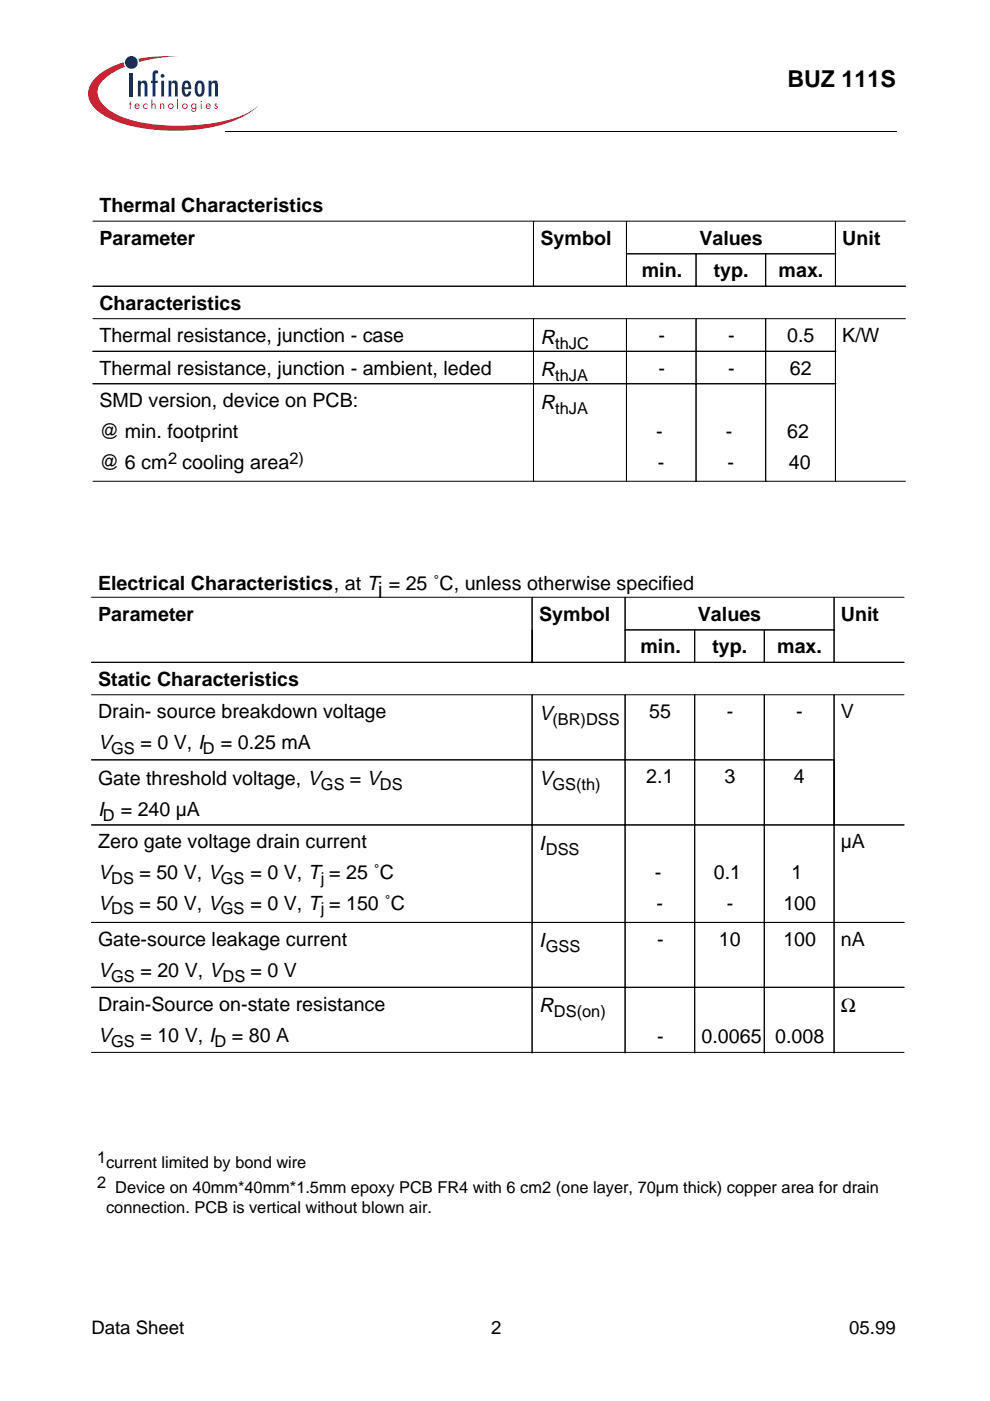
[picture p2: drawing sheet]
<svg xmlns="http://www.w3.org/2000/svg" width="210mm" height="297mm" viewBox="0 0 210 297" stroke-linecap="round" stroke-linejoin="round" font-family="sans-serif">
<g fill="#c82434">
<path d="M27.5 21.5h.2v.5h.2v.1h-.2v1h-.2v-1h-.1z"/>
<path d="M30.5 22.1l.6-.1h.2v.3a.41 .41 0 0 0-.7-.1 .41 .41 0 0 0 .1 .6 .41 .41 0 0 0 .6-.1v.3a.6 .6 0 0 1-.8-.1 .6 .6 0 0 1 0-.8z"/>
<path d="M32.1 21.1h.2v1l.3-.2 .4 .3v.9h-.2v-.8l-.2-.2-.3 .2v.8h-.2z"/>
<path d="M33.9 22h.2v.1l.3-.2 .3 .1 .1 1.1h-.2v-.8l-.2-.2-.3 .2v.8h-.2z"/>
<path d="M37.6 21.1h.2v2h-.2z"/>
<path d="M45.5 22.1a.33 .33 0 0 1 .6 0h-.4v.2a.4 .4 0 0 1 .5 .4 .4 .4 0 0 1-.3 .4 .4 .4 0 0 1-.5-.3l.5 .1v-.3a.4 .4 0 0 1-.4-.5z"/>
<path d="M29.3 12.4a35.9 35.9 0 0 1 8.6-.4 31.2 31.2 0 0 0-8.4 1.1z"/>
<path d="M20.3 16.4a14.5 14.5 0 0 1 5.9-3.2l.3 1a9.8 9.8 0 0 0-5.6 4.3 4 4 0 0 0 1.6 4.3 20.3 20.3 0 0 0 11.2 3.7 39 39 0 0 0 18.3-2.3l2.6-1.7a19.1 19.1 0 0 1-10.1 4.6 40.7 40.7 0 0 1-19.8-1.4 9.9 9.9 0 0 1-5.6-4.2 4.3 4.3 0 0 1 1.2-5.1z"/>
<path d="M28.8 22.3l.3-.2 .3 .3h-.7zM28.7 22.1a.59 .59 0 0 0 0 .9 .59 .59 0 0 0 .9-.2l-.2-.1-.2 .2a.37 .37 0 0 1-.5-.3h.9a.54 .54 0 0 0-.3-.6 .54 .54 0 0 0-.6 .1z"/>
<path d="M35.8 22.5a.41 .41 0 0 1 .8 0 .41 .41 0 0 1-.8 0zM35.6 22.5a.6 .6 0 0 0 1.2 0 .6 .6 0 0 0-1.2 0z"/>
<path d="M38.8 22.5a.41 .41 0 0 1 .8 0 .41 .41 0 0 1-.8 0zM38.6 22.5a.6 .6 0 0 0 1.2 0 .6 .6 0 0 0-1.2 0z"/>
<path d="M40.7 22.5a.4 .4 0 0 1 .8 0 .4 .4 0 0 1-.8 0zM40.6 22.1a.57 .57 0 0 0 0 .8 .57 .57 0 0 0 .8 0 .44 .44 0 0 1-.1 .5 .44 .44 0 0 1-.4 .1l-.2-.3h-.2a.56 .56 0 0 0 .7 .5 .56 .56 0 0 0 .4-.7v-1h-.2v.1l-.4-.2z"/>
<path d="M42.6 22h.2v1.1h-.2zM42.5 21.5a.15 .15 0 0 1 .3 0 .15 .15 0 0 1-.3 0z"/>
<path d="M43.9 22.3l.3-.2 .3 .3h-.7zM43.8 22.1a.59 .59 0 0 0 0 .9 .59 .59 0 0 0 .9-.2l-.2-.1-.2 .2a.37 .37 0 0 1-.5-.3h.9a.54 .54 0 0 0-.3-.6 .54 .54 0 0 0-.6 .1z"/>
</g>
<g fill="#18469d">
<path d="M27.5 15.4h.7v5.1h-.7z"/>
<path d="M29.2 17.1h.7v.4a.77 .77 0 0 1 1-.4 .77 .77 0 0 1 .3 1.1v2.3h-.6v-2.6l-.4-.3a.58 .58 0 0 0-.3 .8v2.1h-.7z"/>
<path d="M32.5 15.1l.6-.2 .4 .1v.6l-.3-.1-.2 .3v1.3h.5v.5h-.5v2.9h-.7v-2.9h-.3v-.5h.3v-1.4z"/>
<path d="M35.7 17.1h.6v.4a.77 .77 0 0 1 1.1-.4 .77 .77 0 0 1 .3 1.1v2.3h-.6v-2.6l-.4-.3a.58 .58 0 0 0-.4 .8v2.1h-.6z"/>
<path d="M44.2 17.1h.6v.4a.77 .77 0 0 1 1.1-.4 .77 .77 0 0 1 .3 1.1v2.3h-.6v-2.6l-.4-.3a.58 .58 0 0 0-.4 .8v2.1h-.6z"/>
<path d="M34.2 17.1h.6v3.4h-.6zM34.1 16.1a.42 .42 0 0 1 .8 0 .42 .42 0 0 1-.8 0z"/>
<path d="M39.3 17.7l.2-.1a.73 .73 0 0 1 .4 .9h-.7zM39.1 17.2a2.68 2.68 0 0 0 0 3.2 1 1 0 0 0 1-.1 1 1 0 0 0 .4-1h-.5l-.2 .6-.2 .1a.98 .98 0 0 1-.4-1.1l1.4-.1a1.54 1.54 0 0 0-1.1-1.8z"/>
<path d="M42.1 17.8l.2-.2a1.27 1.27 0 0 1 .5 1.5l-.2 .7-.3 .2a1.27 1.27 0 0 1-.4-1.5zM41.5 17.5l-.2 1.3a1.47 1.47 0 0 0 1 1.7 1.31 1.31 0 0 0 1.1-1.7 1.48 1.48 0 0 0-1.1-1.8l-.4 .2z"/>
<circle cx="27.9" cy="13.2" r="1.37"/>
</g>
<g fill="#000">
<path d="M47.8 27.8l.1 .1z" fill-rule="evenodd"/>
<path d="M190 27.8v.1z" fill-rule="evenodd"/>
</g>
<path d="M47.9 27.8h142.1" fill="none" stroke="#000" stroke-width=".21"/>
<path d="M15.1 40.4h179.1v233.6h-179.1z" fill-rule="evenodd" fill="#fff"/>
<path d="M15.1 40.4h179.1v233.6h-179.1z" fill="#fff"/>
<g fill="none" stroke="#000" stroke-width=".21">
<path d="M19.7 46.9h172.3M113.1 47v13.8M132.8 47v13.8M132.9 53.8h44.3M147.6 53.9v6.9M162.3 53.9v6.9M177.1 47v13.8M19.7 60.7h172.3M19.7 67.6h172.3M19.7 74.5h157.5M113.1 67.7v34.4M132.8 67.7v34.4"/>
<path d="M147.6 67.7v34.4M162.3 67.7v34.4M177.1 67.7v34.4M19.7 81.4h157.5M19.7 102h172.3M19.4 126.6h172.3M112.8 126.8v13.7M132.5 126.8v13.7M132.6 133.5h44.3M147.3 133.6v6.9M162 133.6v6.9M176.8 126.8v13.7"/>
<path d="M19.4 140.4h172.3M19.4 147.3h172.3M112.8 147.4v75.9M132.5 147.4v75.9M147.3 147.4v75.9M162 147.4v75.9M176.8 147.4v75.9M19.4 161.1h157.5M19.4 174.9h172.3M19.4 195.6h172.3M19.4 209.3h172.3M19.4 223.1h172.3"/>
</g>
<text font-size="4.9" x="166.9" y="18.5">BUZ 111S</text>
<g font-size="4.3">
<text x="114.6" y="72.9">R</text>
<text x="114.6" y="79.8">R</text>
<text x="114.6" y="86.7">R</text>
<text x="114.3" y="152.6">V</text>
<text x="20.8" y="158.9">V</text>
<text x="114.3" y="166.4">V</text>
<text x="20.8" y="173">I</text>
<text x="114.3" y="180.2">I</text>
<text x="20.8" y="186.4">V</text>
<text x="20.8" y="193">V</text>
<text x="114.3" y="200.9">I</text>
<text x="20.8" y="207.1">V</text>
<text x="114.3" y="214.7">R</text>
<text x="20.8" y="220.9">V</text>
</g>
<g font-size="4.2">
<text x="21.1" y="45">Thermal Characteristics</text>
<text x="21.1" y="51.9">Parameter</text>
<text x="114.6" y="51.9">Symbol</text>
<text x="148.3" y="51.9">Values</text>
<text x="178.6" y="51.9">Unit</text>
<text x="136.1" y="58.8">min.</text>
<text x="151.3" y="58.8">typ.</text>
<text x="165.1" y="58.8">max.</text>
<text x="21.1" y="65.6">Characteristics</text>
<text x="21.1" y="72.6">Thermal resistance, junction - case</text>
<text x="139.6" y="72.6">-</text>
<text x="154.4" y="72.6">-</text>
<text x="166.9" y="72.6">0.5</text>
<text x="178.6" y="72.6">K/W</text>
<text x="21.1" y="79.4">Thermal resistance, junction - ambient, leded</text>
<text x="139.6" y="79.4">-</text>
<text x="154.4" y="79.4">-</text>
<text x="167.5" y="79.4">62</text>
<text x="21.1" y="86.3">SMD version, device on PCB:</text>
<text x="21.1" y="92.9">@ min. footprint</text>
<text x="139.1" y="92.9">-</text>
<text x="153.9" y="92.9">-</text>
<text x="166.9" y="92.9">62</text>
<text x="21.1" y="99.5">@ 6 cm</text>
<text x="38.7" y="99.5">cooling area</text>
<text x="139.5" y="99.5">-</text>
<text x="154.2" y="99.5">-</text>
<text x="167.3" y="99.5">40</text>
<text x="20.8" y="125">Electrical Characteristics, at T = 25 ˚C, unless otherwise specified</text>
<text x="20.8" y="131.6">Parameter</text>
<text x="80.2" y="126.4">j</text>
<text x="114.3" y="131.6">Symbol</text>
<text x="148" y="131.6">Values</text>
<text x="178.3" y="131.6">Unit</text>
<text x="135.8" y="138.5">min.</text>
<text x="151" y="138.5">typ.</text>
<text x="164.8" y="138.5">max.</text>
<text x="20.8" y="145.4">Static Characteristics</text>
<text x="20.8" y="152.3">Drain- source breakdown voltage</text>
<text x="137.6" y="152.3">55</text>
<text x="154.1" y="152.3">-</text>
<text x="168.8" y="152.3">-</text>
<text x="178.3" y="152.3">V</text>
<text x="29.8" y="158.9">= 0 V, I</text>
<text x="46.8" y="158.9">= 0.25 mA</text>
<text x="20.8" y="166.4">Gate threshold voltage, V</text>
<text x="74.2" y="166.4">= V</text>
<text x="137" y="166.1">2.1</text>
<text x="153.6" y="166.1">3</text>
<text x="168.3" y="166.1">4</text>
<text x="25.6" y="173">= 240 µA</text>
<text x="20.8" y="179.9">Zero gate voltage drain current</text>
<text x="178.3" y="179.9">µA</text>
<text x="29.6" y="186.4">= 50 V, V</text>
<text x="53.1" y="186.4">= 0 V, T = 25 ˚C</text>
<text x="138.8" y="186.4">-</text>
<text x="151.3" y="186.4">0.1</text>
<text x="167.8" y="186.4">1</text>
<text x="29.6" y="193">= 50 V, V</text>
<text x="53.1" y="193">= 0 V, T = 150 ˚C</text>
<text x="139.2" y="193">-</text>
<text x="154.1" y="193">-</text>
<text x="166.1" y="193">100</text>
<text x="20.8" y="200.5">Gate-source leakage current</text>
<text x="139.3" y="200.5">-</text>
<text x="152.4" y="200.5">10</text>
<text x="166.1" y="200.5">100</text>
<text x="178.3" y="200.5">nA</text>
<text x="29.8" y="207.1">= 20 V, V</text>
<text x="53.1" y="207.1">= 0 V</text>
<text x="20.8" y="214.3">Drain-Source on-state resistance</text>
<text x="178.3" y="214.7">Ω</text>
<text x="29.8" y="220.9">= 10 V, I</text>
<text x="49.2" y="220.9">= 80 A</text>
<text x="139.3" y="221.2">-</text>
<text x="148.7" y="221.2">0.0065</text>
<text x="164.3" y="221.2">0.008</text>
</g>
<g font-size="3.9">
<text x="19.4" y="282.9">Data Sheet</text>
<text x="104.1" y="282.9">2</text>
<text x="180.1" y="282.9">05.99</text>
</g>
<g font-size="3.5">
<text x="117.7" y="73.9">thJC</text>
<text x="117.7" y="80.8">thJA</text>
<text x="117.7" y="87.7">thJA</text>
<text x="35.7" y="98.5">2</text>
<text x="61.4" y="98.5">2)</text>
<text x="117.1" y="153.7">(BR)DSS</text>
<text x="23.6" y="159.9">GS</text>
<text x="43" y="159.9">D</text>
<text x="68" y="167.4">GS</text>
<text x="80.6" y="167.4">DS</text>
<text x="117.1" y="167.4">GS(th)</text>
<text x="21.8" y="174">D</text>
<text x="115.7" y="181.2">DSS</text>
<text x="23.6" y="187.5">DS</text>
<text x="46.8" y="187.5">GS</text>
<text x="68" y="187.5">j</text>
<text x="23.6" y="193.7">DS</text>
<text x="46.8" y="193.7">GS</text>
<text x="68" y="193.7">j</text>
<text x="115.7" y="201.9">GSS</text>
<text x="23.6" y="208.2">GS</text>
<text x="47.2" y="208.2">DS</text>
<text x="117.4" y="215.7">DS(on)</text>
<text x="23.6" y="222">GS</text>
<text x="45.5" y="222">D</text>
<text x="20.6" y="246.7">1</text>
<text x="20.6" y="251.9">2</text>
<text x="22.5" y="247.7">current limited by bond wire</text>
<text x="22.5" y="257.1">connection. PCB is vertical without blown air.</text>
<text x="24.4" y="252.9">Device on 40mm*40mm*1.5mm epoxy PCB FR4 with 6 cm2 (one layer, 70µm thick) copper area for drain</text>
</g>
</svg>
